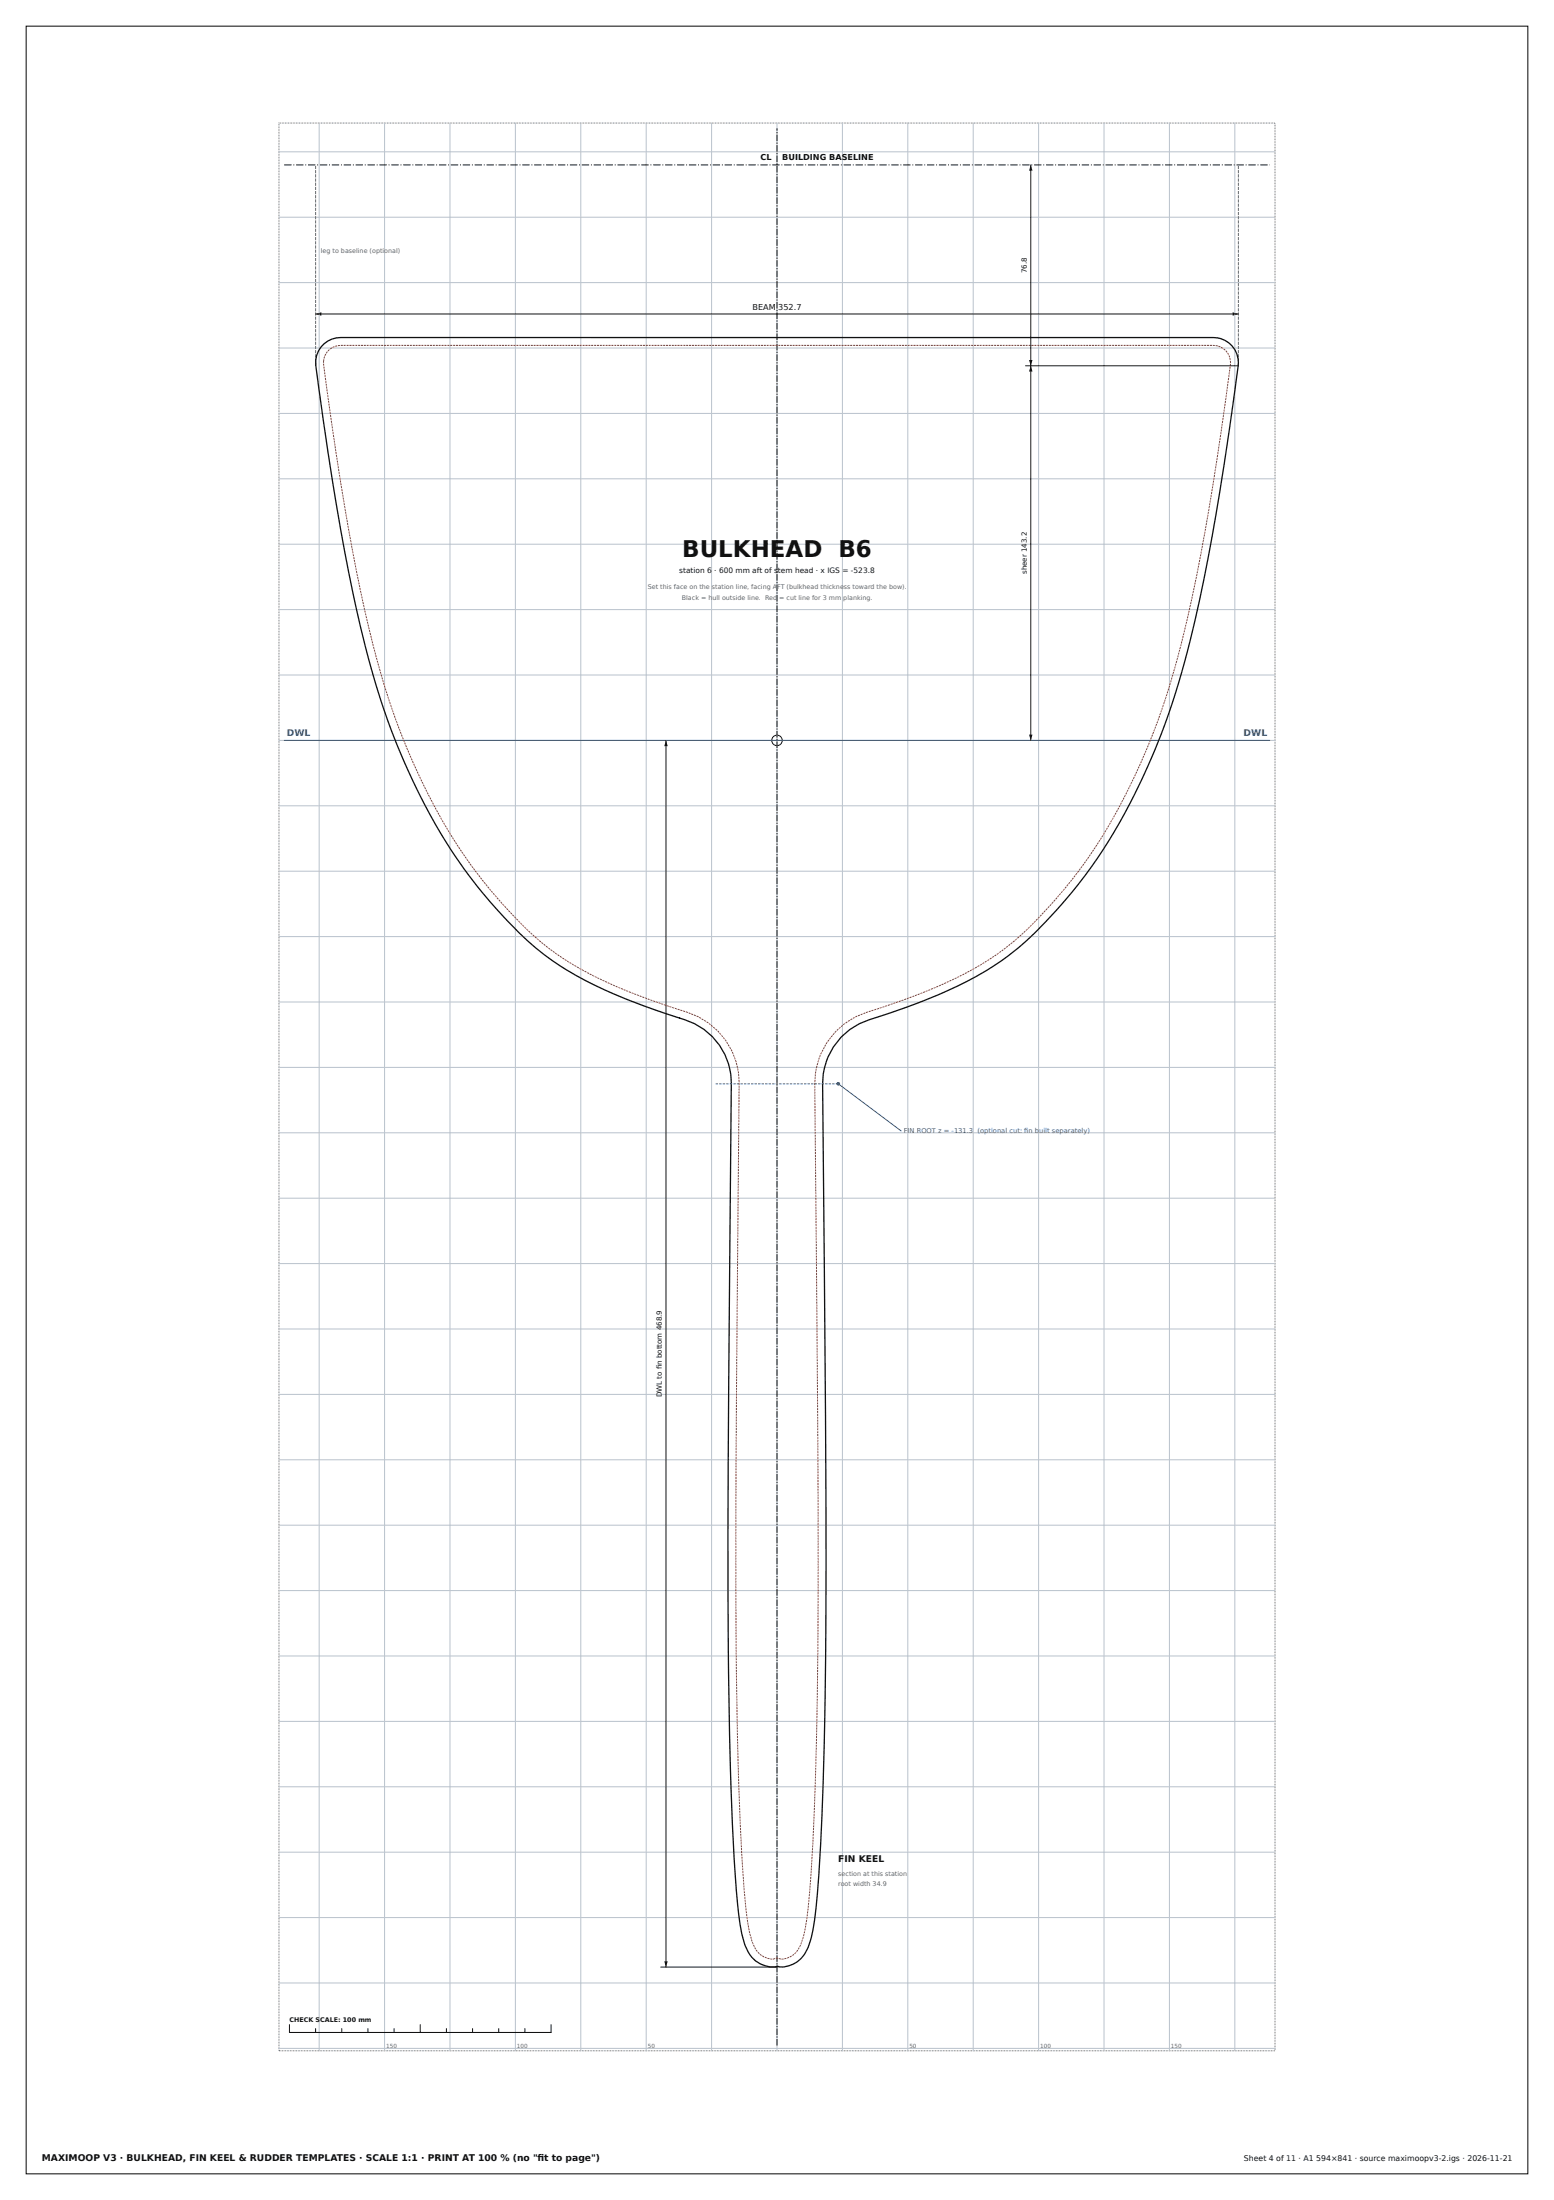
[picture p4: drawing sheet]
<svg xmlns="http://www.w3.org/2000/svg" width="594mm" height="841mm" viewBox="0 0 594 841" stroke-linecap="round" stroke-linejoin="round" font-family="sans-serif">
<path d="M10 10h574v821h-574z" fill="none" stroke="#111" stroke-width=".4"/>
<path d="M106.6 47h380.8v737h-380.8z" fill="none" stroke="#666" stroke-width=".38" stroke-dasharray=".3 .3" stroke-linecap="butt"/>
<circle cx="320.4" cy="414.3" r=".5" fill="#1f5fa8" stroke="#1f5fa8" stroke-width=".38"/>
<g fill="#111">
<path d="M253.9 749.8h1.3l-.6 2.2z"/>
<path d="M254.6 283l.6 2.2h-1.3z"/>
</g>
<circle cx="297" cy="283" r="2" fill="none" stroke="#111" stroke-width=".38"/>
<g fill="#111">
<path d="M120.6 120l2.2-.6v1.3z"/>
<path d="M471.2 119.4l2.2 .6-2.2 .7z"/>
<path d="M393.3 280.8h1.4l-.7 2.2z"/>
<path d="M394 139.8l.7 2.2h-1.4z"/>
<path d="M393.3 137.6h1.4l-.7 2.2z"/>
<path d="M394 63l.7 2.2h-1.4z"/>
</g>
<g fill="none" stroke="#b9c2cc" stroke-width=".38">
<path d="M106.6 58h380.8M122 47v737M147 47v737M172 47v737M197 47v737M222 47v737M247 47v737M272 47v737M297 47v737M322 47v737M347 47v737M372 47v737"/>
<path d="M397 47v737M422 47v737M447 47v737M472 47v737M106.6 83h380.8M106.6 108h380.8M106.6 133h380.8M106.6 158h380.8M106.6 183h380.8M106.6 208h380.8M106.6 233h380.8M106.6 258h380.8"/>
<path d="M106.6 283h380.8M106.6 308h380.8M106.6 333h380.8M106.6 358h380.8M106.6 383h380.8M106.6 408h380.8M106.6 433h380.8M106.6 458h380.8M106.6 483h380.8M106.6 508h380.8M106.6 533h380.8M106.6 558h380.8"/>
<path d="M106.6 583h380.8M106.6 608h380.8M106.6 633h380.8M106.6 658h380.8M106.6 683h380.8M106.6 708h380.8M106.6 733h380.8M106.6 758h380.8M106.6 783h380.8"/>
</g>
<path d="M297 782v-733" fill="none" stroke="#111" stroke-width=".38" stroke-dasharray="2.5 .5 .5 .5" stroke-linecap="butt"/>
<path d="M108.6 283h376.8M320.4 414.3l24 18" fill="none" stroke="#1f5fa8" stroke-width=".38"/>
<path d="M108.6 63h376.8" fill="none" stroke="#111" stroke-width=".38" stroke-dasharray="2.8 .7 .4 .7" stroke-linecap="butt"/>
<path d="M120.6 139.8v-76.8M473.4 139.8v-76.8" fill="none" stroke="#666" stroke-width=".38" stroke-dasharray="1.2 .4" stroke-linecap="butt"/>
<path d="M123.9 131.4a9.5 9.5 0 0 1 6.3-2.4h333.7a9.6 9.6 0 0 1 9.3 11.2 991 991 0 0 1-18.3 104.8 255.9 255.9 0 0 1-37.9 86.7 174.2 174.2 0 0 1-31.7 33.8 158.4 158.4 0 0 1-44.5 21.5l-2.3 .8a47.5 47.5 0 0 0-13.8 5.8 25.4 25.4 0 0 0-10.3 20.7l1.3 158.2a2204.9 2204.9 0 0 1-2.7 144.4 115.6 115.6 0 0 1-3.3 25.3 11.6 11.6 0 0 1-12 9.7l-.7-.3a10.1 10.1 0 0 1-11-5.4 47.1 47.1 0 0 1-4.1-18.2 1178.7 1178.7 0 0 1-3.5-97.6l-.1-69.9 1.2-146.6a25.5 25.5 0 0 0-19.7-24.7 190.9 190.9 0 0 1-45.8-20 138.7 138.7 0 0 1-31.7-30.6 234.8 234.8 0 0 1-38.2-75.4 585.6 585.6 0 0 1-17.1-79.7l-6.3-43.7a9.6 9.6 0 0 1 3.2-8.4z" fill="none" stroke="#111" stroke-width=".5"/>
<path d="M123.7 138.1a6.6 6.6 0 0 1 6.6-6.1h333.4a6.6 6.6 0 0 1 6.6 7.8 988.2 988.2 0 0 1-18.3 104.5 253 253 0 0 1-37.5 85.6 171.4 171.4 0 0 1-31 33.1 155.5 155.5 0 0 1-43.7 21.2l-6.5 2.1a28.7 28.7 0 0 0-21.9 28l1.3 158.2a2202.4 2202.4 0 0 1-2.7 144.1l-.6 7.1a91.9 91.9 0 0 1-2.6 17.5 8.9 8.9 0 0 1-8.2 7.7l-1.4-.3a7.8 7.8 0 0 1-9.5-5.9 81.4 81.4 0 0 1-3.3-20.4 1572.5 1572.5 0 0 1-3.1-114.4l.2-78.2 1-116a28.3 28.3 0 0 0-19.9-26.7 191.2 191.2 0 0 1-46.9-20.3 135.7 135.7 0 0 1-31.1-30 231.8 231.8 0 0 1-37.6-74.4 582.7 582.7 0 0 1-17-79.3l-3.4-22.6-2.9-22.3" fill="none" stroke="#c0392b" stroke-width=".38" stroke-dasharray=".8 .3" stroke-linecap="butt"/>
<path d="M273.6 414.3h46.8" fill="none" stroke="#1f5fa8" stroke-width=".38" stroke-dasharray=".9 .4" stroke-linecap="butt"/>
<g fill="none" stroke="#111" stroke-width=".38">
<path d="M394 63v220M120.6 120h352.8M392 139.8h81.4M254.6 283v469M252.6 752h44.4M110.6 774v3M120.6 775.5v1.5M130.6 775.5v1.5M140.6 775.5v1.5M150.6 775.5v1.5M160.6 774v3M170.6 775.5v1.5"/>
<path d="M180.6 775.5v1.5M190.6 775.5v1.5M200.6 775.5v1.5M210.6 774v3"/>
</g>
<path d="M110.6 777h100" fill="none" stroke="#111" stroke-width=".4"/>
<text font-size="8.8" fill="#111" x="260.8" y="213">BULKHEAD B6</text>
<g font-size="3.5" fill="#1f5fa8">
<text x="109.6" y="281.2">DWL</text>
<text x="475.4" y="281.2">DWL</text>
</g>
<g font-size="3.5" fill="#111">
<text x="320.4" y="712">FIN KEEL</text>
<text x="16" y="826">MAXIMOOP V3 · BULKHEAD, FIN KEEL &amp; RUDDER TEMPLATES · SCALE 1:1 · PRINT AT 100 % (no &quot;ft to page&quot;)</text>
<text x="205.4" y="826">i</text>
</g>
<g font-size="3.1" fill="#111">
<text x="290.7" y="61.1">CL</text>
<text x="299" y="61.1">BUILDING BASELINE</text>
<text x="287.6" y="118.5">BEAM 352.7</text>
</g>
<text font-size="3" fill="#111" x="475.5" y="826">Sheet 4 of 11 · A1 594×841 · source maximoopv3-2.igs · 2026-11-21</text>
<text font-size="2.8" fill="#111" x="259.7" y="219">station 6 · 600 mm aft of stem head · x IGS = -523.8</text>
<g font-size="2.7" fill="#111">
<text x="392.5" y="104.4" transform="rotate(-90 392.5 104.4)">76.8</text>
<text x="392.5" y="219.5" transform="rotate(-90 392.5 219.5)">sheer 143.2</text>
<text x="253" y="523.5" transform="rotate(-90 253 523.5)">i</text>
<text x="253" y="534.1" transform="rotate(-90 253 534.1)">DWL to fn bottom 468.9</text>
</g>
<g font-size="2.6" fill="#1f5fa8">
<text x="345.4" y="433">FIN ROOT z = -131.3 (optional cut: fn built separately)</text>
<text x="391.5" y="433">i</text>
</g>
<g font-size="2.4" fill="#666">
<text x="122.6" y="96.7">leg to baseline (optional)</text>
<text x="247.6" y="225">Set this face on the station line, facing AFT (bulkhead thickness toward the bow).</text>
<text x="260.6" y="229.5">Black = hull outside line. Red = cut line for 3 mm planking.</text>
<text x="320.4" y="717">section at this station</text>
<text x="320.4" y="721">root width 34.9</text>
</g>
<text font-size="2.4" fill="#111" x="110.6" y="773">CHECK SCALE: 100 mm</text>
<g font-size="2.2" fill="#666">
<text x="147.6" y="783">150</text>
<text x="197.6" y="783">100</text>
<text x="247.6" y="783">50</text>
<text x="347.6" y="783">50</text>
<text x="397.6" y="783">100</text>
<text x="447.6" y="783">150</text>
</g>
</svg>
